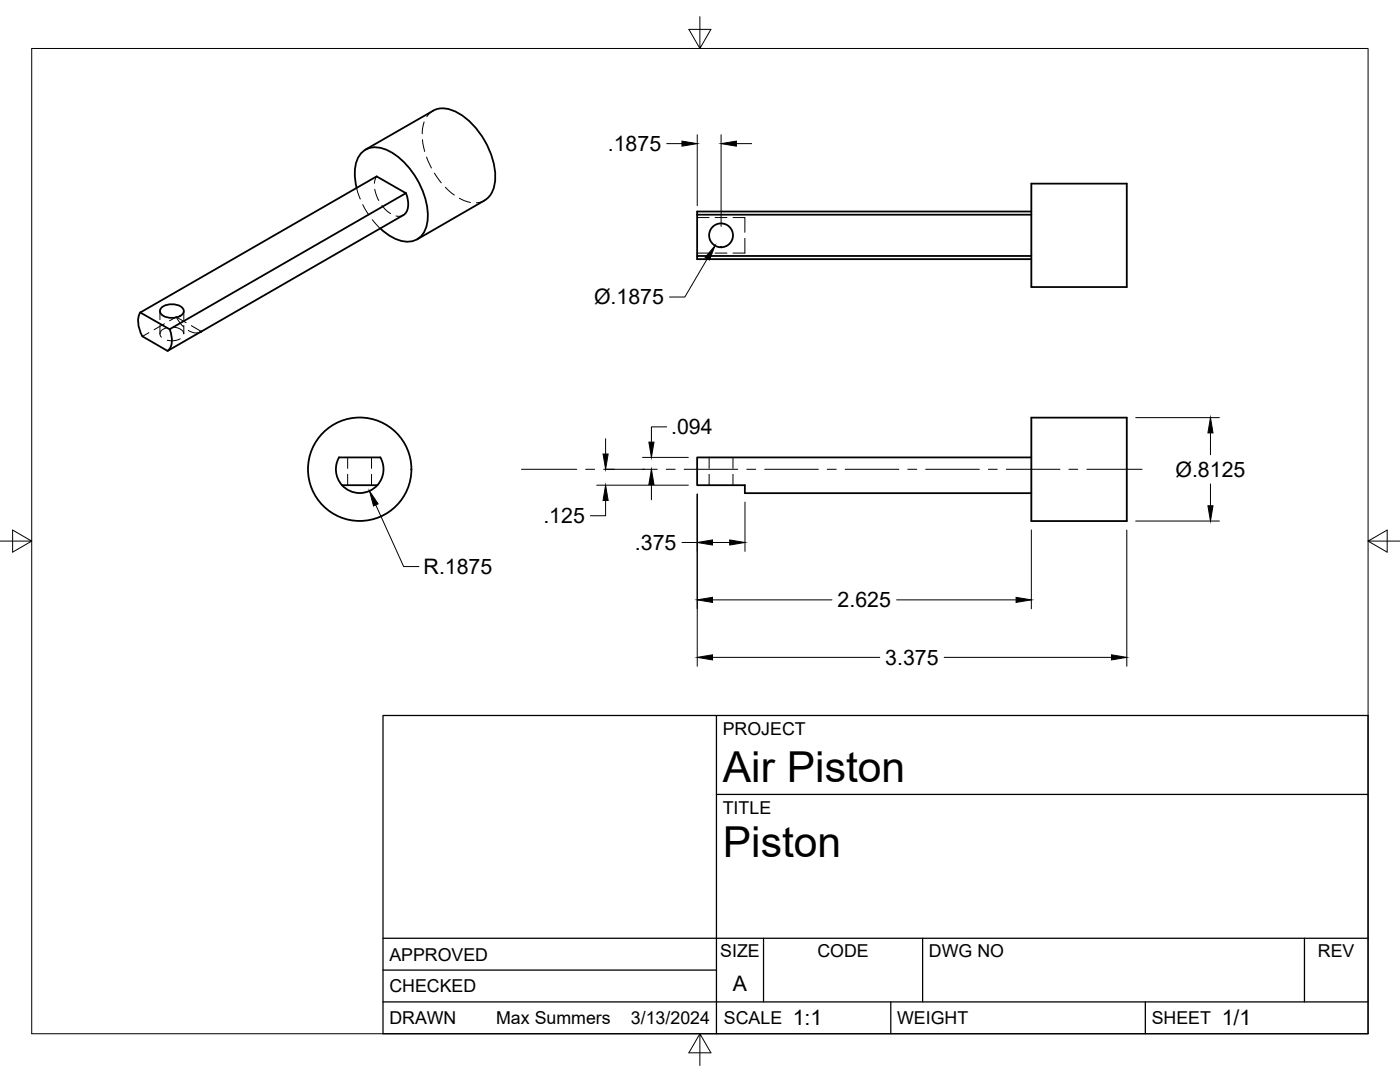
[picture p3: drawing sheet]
<svg xmlns="http://www.w3.org/2000/svg" width="279mm" height="216mm" viewBox="0 0 279 216" stroke-linecap="round" stroke-linejoin="round" font-family="sans-serif">
<!-- layer: Visible -->
<g fill="none" stroke="#000" stroke-width=".36">
<path d="M71.2 37.5a7.9 7.9 0 0 1 .9-7 4.4 4.4 0 0 1 5.5-.4 15.9 15.9 0 0 1 7.8 13.4 4.7 4.7 0 0 1-3 4.6 6.7 6.7 0 0 1-5.5-1.7l-1-.8M72.9 29.9l13.5-7.8a5.2 5.2 0 0 1 5.2 .5 15.8 15.8 0 0 1 7.2 13.7 4.8 4.8 0 0 1-2.1 3.7M81 38.5a4.1 4.1 0 0 1-.1 4.1l-40.9 23.6M205.8 36.6h19.1v20.7h-19.1zM96.7 40l-13.5 7.8M139.1 42.8v8.3M205.8 42.2h-66.7v.6h66.7M205.8 51.1h-66.7v.6h66.7M28 62.4l47.2-27.2 5.8 3.3-47.2 27.2zM28 62.3a4.7 4.7 0 0 0 .4 4.8l5 2.9 6.8-3.9-.3 .2M32.2 61.4a3.3 3.3 0 0 1 4.4 .3 1.19 1.19 0 0 1-1.1 1.6 3.2 3.2 0 0 1-3.5-.9v-.7zM33.9 65.7a4.3 4.3 0 0 1-.1 4l-.3 .3"/>
<path d="M67.6 91.3h8.3a4.8 4.8 0 0 1-4.1 7.1 4.8 4.8 0 0 1-4.2-7.1zM68.2 96.8h7.1M205.8 83.3h19.1v20.7h-19.1zM205.8 91.3h-66.7v5.5h9.6v1.6h57.1"/>
<circle cx="143.9" cy="47" r="2.38"/>
<circle cx="71.8" cy="93.6" r="10.3"/>
</g>
<!-- layer: Hidden -->
<g fill="none" stroke="#000" stroke-width=".2">
<path d="M71.2 37.5l.7 2.2M74.8 37.8l.8 2.2M75.2 35.2l-.5 1.4M84.3 27.9l.5 2.3M84.6 24.3l-.3 2.4M85.1 31.3l1 2.2M86.4 22.1l-1.2 1.2M86.7 34.5l1.4 2M88.9 37.4l1.8 1.5M91.7 39.6l1 .4 1.2 .4M72.4 40.8l1.2 2.1M74.3 43.8l1.6 1.8"/>
<path d="M76.2 41l1 1.1 .8 .5M80.5 42.9l-.7 .3-.8-.1M96.7 40l-1.6 .5M139.1 43.4h2.4M139.1 50.5h2.4M142.7 43.4h2.4M142.7 50.5h2.4M146.3 43.4h2.4v3M148.7 47.6v2.9h-2.4M29.7 66.4l-1.3 .7M31.9 62.1v1.7M31.9 65v1.6"/>
<path d="M32.8 64.6l-2 1.2M33.2 65.4a1.19 1.19 0 0 0-1.1 .6 1.19 1.19 0 0 0 .1 1.3M34.6 65.3a2.08 2.08 0 0 1 2.1 1.3M35.2 63.2l1.4 2M35.2 63.2l-1.4 .8M35.2 63.2l1.9 1.2M36 67.6l-1.2 .4-1.4-.1M36.7 62.1v1.7M36.7 65v1.6M37.6 65.9l.3 .2a2.34 2.34 0 0 0 2 .2M38.2 65l2 1.1M69.4 91.3v2.2"/>
<path d="M69.4 94.6v2.2M74.1 91.3v2.2M74.1 94.6v2.2M141.5 91.3v2.2M141.5 94.6v2.2M146.3 91.3v2.2M146.3 94.6v2.2"/>
</g>
<!-- layer: Border -->
<path d="M6.3 9.7h266.7v196.6h-266.7zM139.7 3.3v6.4l2.2-3.8h-4.4l2.2 3.8M0 108h6.3l-3.8-2.2v4.4l3.8-2.2M273 108l3.8 2.2v-4.4l-3.8 2.2h6.4M139.7 206.3l-2.2 3.8h4.4l-2.2-3.8v6.3" fill="none" stroke="#000" stroke-width=".2"/>
<!-- layer: Titleblock -->
<path d="M76.4 142.8h196.6v63.5h-196.6zM143 158.5h130M143 142.8v63.5M76.4 199.9h196.6M76.4 193.6h66.6M76.4 187.2h196.6M152.4 187.2v12.7M177.8 199.9v6.4M184.1 187.2v12.7M228.6 199.9v6.4M260.3 187.2v12.7" fill="none" stroke="#000" stroke-width=".25"/>
<!-- layer: FD_Dimensions -->
<g fill="none" stroke="#000" stroke-width=".2">
<path d="M133.1 28.7h3M139.1 26.9v14.1M143.9 26.9v18.3M147 28.7h3M141.2 51.6l-4.5 7.7h-3.1M119.1 96.8h18.3M120.9 99.9v3h-3.1M120.9 87.5v3.1M121 93.6h1.6M128.2 93.6h.4M128.2 91.3h9.2M130 96.7v3"/>
<path d="M133.1 85.2h-3.1v3M139.1 98.6v34.3M226.7 83.3h16.7M241.6 86.4v4.3M241.6 96.6v4.3M75 100.8l5.6 12.3h3M136.1 108.2h3M142.2 119.7h23.8M142.2 108.2h3.4M148.7 100.2v9.8M178.9 119.7h23.9M205.8 105.7v15.8"/>
<path d="M224.9 105.7v27.2M226.7 104h16.7M142.2 131.2h33.4M188.4 131.2h33.4"/>
</g>
<g fill="#000" stroke="#000" stroke-width=".2">
<path d="M136.1 28.2l3 .5-3 .5zM143.9 28.7l3.1-.5v1zM142.7 49l-1.1 2.9-.9-.5zM120.4 90.6h1l-.5 3zM120.9 96.8l.5 3.1h-1zM130 93.6l.5 3.1h-1zM129.5 88.2h1l-.5 3.1zM241.6 83.3l.5 3.1h-1zM73.7 98l1.8 2.5-1 .5zM139.1 119.7l3.1-.5v1zM139.1 108.2l3.1-.5v1.1zM145.6 107.7l3.1 .5-3.1 .6z"/>
<path d="M202.8 119.2l3 .5-3 .5zM241.1 100.9h1l-.5 3.1zM139.1 131.2l3.1-.5v1zM221.8 130.7l3.1 .5-3.1 .5z"/>
</g>
<!-- layer: Smart Centers -->
<g fill="none" stroke="#000" stroke-width=".2">
<path d="M104.1 93.6h11M116.9 93.6h1.8M120.5 93.6h10.7M133 93.6h1.7M136.5 93.6h10.7M149 93.6h1.8M152.6 93.6h10.7M165.1 93.6h1.8M168.7 93.6h10.7M181.2 93.6h1.8M184.7 93.6h10.8M197.3 93.6h1.7"/>
<path d="M200.8 93.6h10.7M213.3 93.6h1.8M216.9 93.6h11"/>
</g>
<g font-size="8.5">
<text x="144.3" y="156">Air Piston</text>
<text x="144.3" y="171">Piston</text>
</g>
<g font-size="4.3">
<text x="121.3" y="30.2">.1875</text>
<text x="118.6" y="60.7">Ø.1875</text>
<text x="133.9" y="86.7">.094</text>
<text x="234.6" y="95.1">Ø.8125</text>
<text x="108.4" y="104.4">.125</text>
<text x="126.7" y="109.7">.375</text>
<text x="84.5" y="114.6">R.1875</text>
<text x="167.2" y="121.2">2.625</text>
<text x="176.7" y="132.7">3.375</text>
<text x="146.3" y="197.7">A</text>
<text x="158.2" y="204.6">1:1</text>
<text x="243.8" y="204.6">1/1</text>
</g>
<g font-size="3.5">
<text x="144.3" y="146.6">PROJECT</text>
<text x="144.3" y="162.3">TITLE</text>
<text x="77.7" y="191.7">APPROVED</text>
<text x="143.7" y="191">SIZE</text>
<text x="163.1" y="191">CODE</text>
<text x="185.4" y="191">DWG NO</text>
<text x="263" y="191">REV</text>
<text x="77.7" y="198">CHECKED</text>
<text x="77.7" y="204.4">DRAWN</text>
<text x="99" y="204.4">Max Summers</text>
<text x="125.9" y="204.4">3/13/2024</text>
<text x="144.5" y="204.4">SCALE</text>
<text x="179" y="204.4">WEIGHT</text>
<text x="229.8" y="204.4">SHEET</text>
</g>
</svg>
